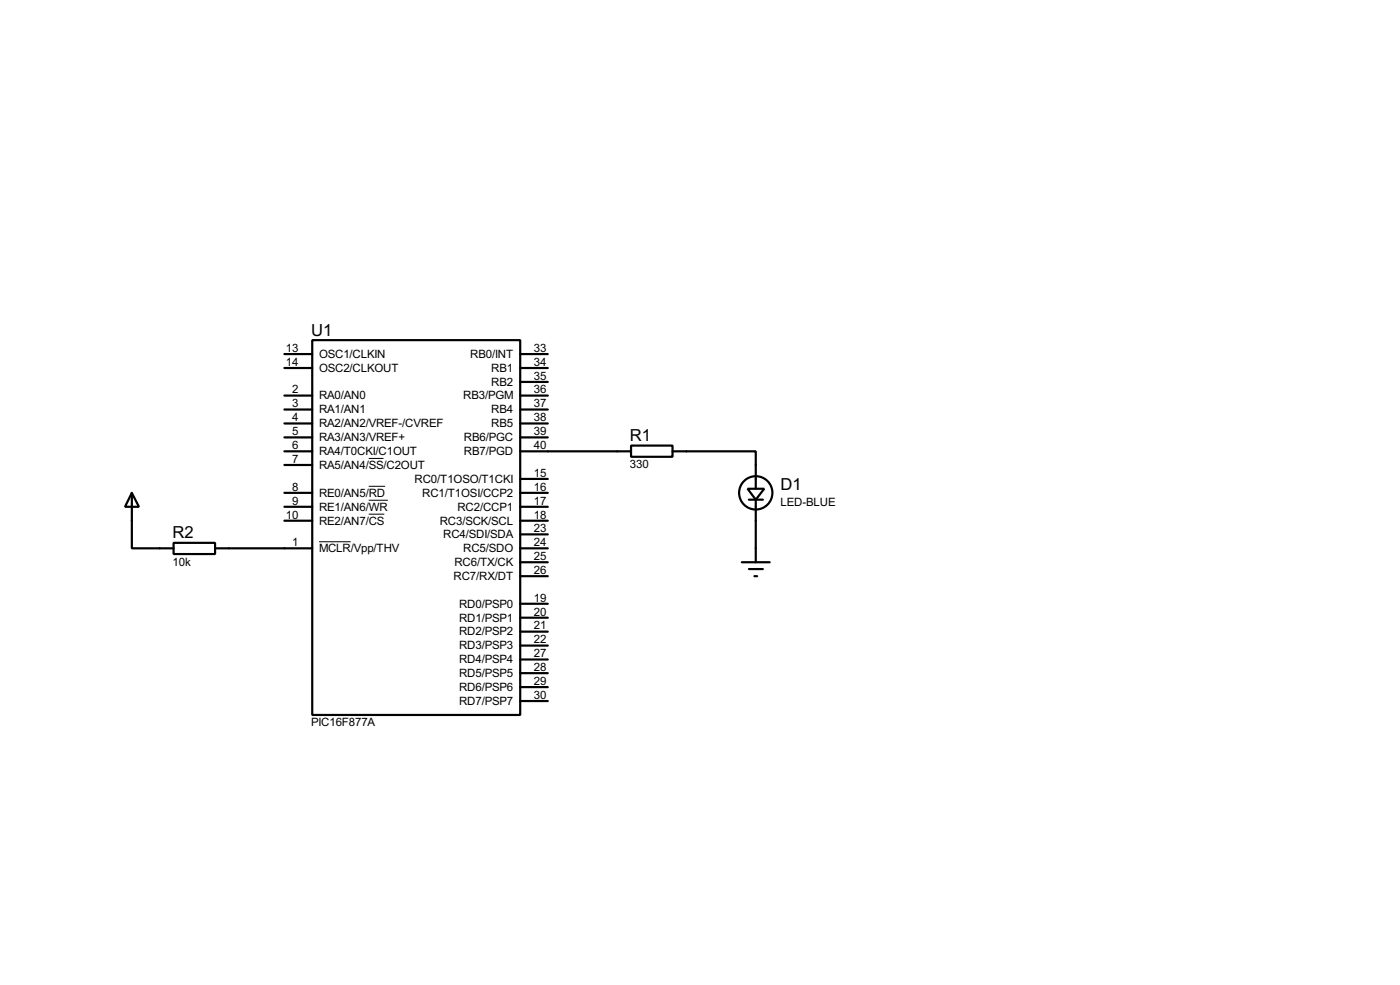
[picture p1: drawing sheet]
<svg xmlns="http://www.w3.org/2000/svg" width="256mm" height="180mm" viewBox="0 0 256 180" stroke-linecap="round" stroke-linejoin="round" font-family="sans-serif">
<g fill="none" stroke="#000" stroke-width=".4">
<path d="M52.1 72.4h5.1M52.1 75h5.1M52.1 77.5h5.1M52.1 64.8h5.1M52.1 67.4h5.1M57.2 62.3h38.1v68.6h-38.1zM95.3 72.4h5.1M95.3 75h5.1M95.3 77.5h5.1M95.3 64.8h5.1M95.3 67.4h5.1M95.3 69.9h5.1"/>
<path d="M24.2 90.2l1.3 2.6h-2.6zM24.2 90.2v10.2h7.6M31.8 99.4h7.6v2h-7.6zM52.1 82.6h5.1M52.1 85.1h5.1M52.1 90.2h5.1M52.1 92.8h5.1M52.1 95.3h5.1M52.1 80.1h5.1M95.3 82.6h20.3M95.3 90.2h5.1M95.3 92.8h5.1"/>
<path d="M95.3 95.3h5.1M95.3 80.1h5.1M95.3 97.8h5.1M95.3 87.7h5.1M115.6 81.6h7.6v2h-7.6zM123.2 82.6h15.3v6.9M137 89.5h3l-1.5 2zM137.2 91.5h2.6M138.5 91.5v11.4M39.4 100.4h17.8M95.3 100.4h5.1M95.3 110.5h5.1"/>
<path d="M95.3 113.1h5.1M95.3 118.2h5.1M95.3 115.6h5.1M95.3 105.5h5.1M95.3 102.9h5.1M135.9 102.9h5.1M137.2 104.2h2.6M138.2 105.5h.5M95.3 128.3h5.1M95.3 125.8h5.1M95.3 123.2h5.1M95.3 120.7h5.1"/>
<circle cx="138.4" cy="90.2" r="3.1"/>
</g>
<path d="M58.5 99.2h5.8M67.6 83.9h2.7M67.6 89h3M67.6 91.6h3.5M67.6 94.1h2.8" fill="none" stroke="#000" stroke-width=".18"/>
<g font-size="3.4">
<text x="57" y="61.4">U1</text>
<text x="115.4" y="80.8">R1</text>
<text x="143" y="89.7">D1</text>
<text x="31.6" y="98.6">R2</text>
</g>
<g font-size="2.4">
<text x="52.4" y="64.4">13</text>
<text x="58.5" y="65.5">OSC1/CLKIN</text>
<text x="86.2" y="65.5">RB0/INT</text>
<text x="97.8" y="64.4">33</text>
<text x="52.4" y="67">14</text>
<text x="53.5" y="72">2</text>
<text x="58.5" y="68.1">OSC2/CLKOUT</text>
<text x="90" y="70.6">RB2</text>
<text x="90" y="68.1">RB1</text>
<text x="97.8" y="72">36</text>
<text x="97.8" y="69.5">35</text>
<text x="97.8" y="67">34</text>
<text x="53.5" y="74.6">3</text>
<text x="53.5" y="77.1">4</text>
<text x="58.5" y="73.1">RA0/AN0</text>
<text x="58.5" y="75.7">RA1/AN1</text>
<text x="84.9" y="73.1">RB3/PGM</text>
<text x="90" y="75.7">RB4</text>
<text x="97.8" y="77.1">38</text>
<text x="97.8" y="74.6">37</text>
<text x="53.5" y="82.2">6</text>
<text x="53.5" y="79.7">5</text>
<text x="58.5" y="78.2">RA2/AN2/VREF-/CVREF</text>
<text x="58.5" y="83.3">RA4/T0CKI/C1OUT</text>
<text x="58.5" y="80.8">RA3/AN3/VREF+</text>
<text x="85" y="83.3">RB7/PGD</text>
<text x="85" y="80.8">RB6/PGC</text>
<text x="90" y="78.2">RB5</text>
<text x="97.8" y="82.2">40</text>
<text x="97.8" y="79.7">39</text>
<text x="53.5" y="84.7">7</text>
<text x="53.5" y="89.8">8</text>
<text x="58.5" y="85.8">RA5/AN4/SS/C2OUT</text>
<text x="76" y="88.4">RC0/T1OSO/T1CKI</text>
<text x="97.8" y="89.8">16</text>
<text x="97.8" y="87.3">15</text>
<text x="115.4" y="85.7">330</text>
<text x="52.4" y="94.9">10</text>
<text x="53.5" y="92.4">9</text>
<text x="58.5" y="90.9">RE0/AN5/RD</text>
<text x="58.5" y="93.5">RE1/AN6/WR</text>
<text x="77.4" y="90.9">RC1/T1OSI/CCP2</text>
<text x="83.8" y="93.5">RC2/CCP1</text>
<text x="97.8" y="92.4">17</text>
<text x="97.8" y="94.9">18</text>
<text x="143" y="92.7">LED-BLUE</text>
<text x="53.5" y="100">1</text>
<text x="58.5" y="96">RE2/AN7/CS</text>
<text x="58.5" y="101.1">MCLR/Vpp/THV</text>
<text x="80.6" y="96">RC3/SCK/SCL</text>
<text x="81.2" y="98.5">RC4/SDI/SDA</text>
<text x="84.9" y="101.1">RC5/SDO</text>
<text x="97.8" y="100">24</text>
<text x="97.8" y="97.4">23</text>
<text x="31.6" y="103.5">10k</text>
<text x="83.1" y="106.2">RC7/RX/DT</text>
<text x="83.3" y="103.6">RC6/TX/CK</text>
<text x="97.8" y="105.1">26</text>
<text x="97.8" y="102.5">25</text>
<text x="84.1" y="111.2">RD0/PSP0</text>
<text x="84.1" y="113.8">RD1/PSP1</text>
<text x="97.8" y="110.1">19</text>
<text x="97.8" y="112.7">20</text>
<text x="84.1" y="118.9">RD3/PSP3</text>
<text x="84.1" y="116.3">RD2/PSP2</text>
<text x="97.8" y="117.8">22</text>
<text x="97.8" y="115.2">21</text>
<text x="84.1" y="123.9">RD5/PSP5</text>
<text x="84.1" y="121.4">RD4/PSP4</text>
<text x="97.8" y="125.4">29</text>
<text x="97.8" y="122.8">28</text>
<text x="97.8" y="120.3">27</text>
<text x="84.1" y="129">RD7/PSP7</text>
<text x="84.1" y="126.5">RD6/PSP6</text>
<text x="97.8" y="127.9">30</text>
<text x="57" y="133">PIC16F877A</text>
</g>
</svg>
